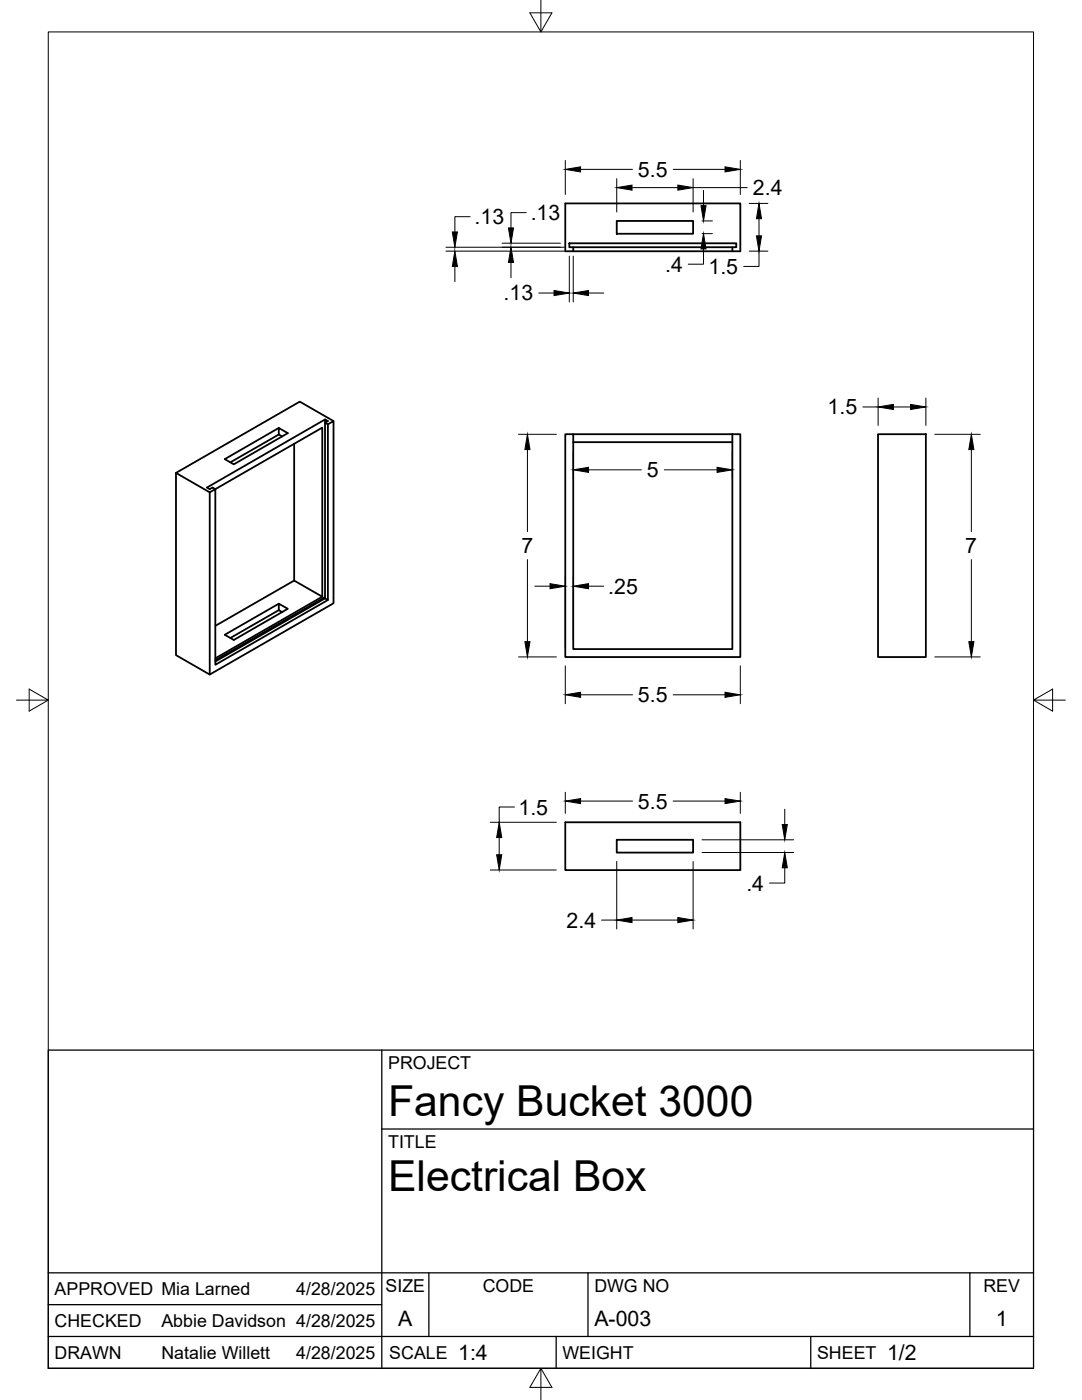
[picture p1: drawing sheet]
<svg xmlns="http://www.w3.org/2000/svg" width="216mm" height="279mm" viewBox="0 0 216 279" stroke-linecap="round" stroke-linejoin="round" font-family="sans-serif">
<!-- layer: Visible -->
<g fill="none" stroke="#000" stroke-width=".36">
<path d="M112.8 40.6h34.9v9.5h-34.9zM113.6 48.6h33.3v.7h-33.3zM114.4 49.3v.8M123.1 44.1h15.2v2.6h-15.2zM146.1 49.3v.8M41.8 98.3l1.2-.7v35.1l22.4-13v-35l1.1-.7v36.4l-24.7 14.2zM41.8 98.3l-6.7-3.9v36.3l6.7 3.9M55.6 85.4l-10.7 6.2 1.8 1.1 10.7-6.3-1.8-1v1.3l.7 .4M55.6 86.7l-9.6 5.6M58.7 88.6v27.3M64.9 83.7l-23.6 13.6 .5 .3 .6-.3 .6 .3 21.3-12.3v33.8l-21.3 12.3M65.4 84.7l-.5-.3v-.7l.5 .3-.5 .4v35l-21.9 12.6"/>
<path d="M66.5 84l-6.7-3.8-24.7 14.2M112.8 86.7h1.6v42.8h31.7v-42.8h1.6v44.4h-34.9zM114.4 88.2h31.7M114.4 86.7h31.7M175.2 86.7h9.5v44.4h-9.5zM64.3 119.1l-5.6-3.2-15.7 9M64.9 119.2l-21.9 12.6M64.9 119.4l.5 .3M55.6 120.5l-10.7 6.2 1.8 1 10.7-6.2-1.8-1v1.3l.7 .4M55.6 121.8l-9.6 5.5M112.8 164.1h34.9v9.6h-34.9zM123.1 167.6h15.2v2.6h-15.2z"/>
</g>
<!-- layer: Border -->
<path d="M9.6 6.4h196.6v266.7h-196.6zM107.9 0v6.4l-2.2-3.8h4.4l-2.2 3.8M3.3 139.7h6.3l-3.8-2.2v4.4l3.8-2.2M206.2 139.7l3.8 2.2v-4.4l-3.8 2.2h6.4M107.9 273.1l2.2 3.8h-4.4l2.2-3.8v6.3" fill="none" stroke="#000" stroke-width=".2"/>
<!-- layer: Titleblock -->
<path d="M9.6 209.6h196.6v63.5h-196.6zM76.2 209.6v63.5M76.2 225.3h130M9.6 254h196.6M85.6 254v12.7M117.3 254v12.7M193.5 254v12.7M9.6 266.7h196.6M9.6 260.4h66.6M111 266.7v6.4M161.8 266.7v6.4" fill="none" stroke="#000" stroke-width=".25"/>
<!-- layer: FD_Dimensions -->
<g fill="none" stroke="#000" stroke-width=".2">
<path d="M112.8 32v6.8M115.8 33.8h10.4M123.1 35.7v6.6M126.1 37.4h9.2M134.3 33.8h10.4M138.3 35.7v6.6M138.3 37.4h10.8M140.4 38v3M147.7 32v6.8M89 49.3h23.6M89 50.1h23.6M90.8 53.2v3"/>
<path d="M93.8 43.2h-3v3.1M100.2 48.5h11.6M102 52.4v3M105 42.4h-3v3.1M107.5 58.5h3.1M113.6 51.1v9.2M114.4 51.1v9.2M117.4 58.5h3.1M140.1 44.1h2.1M140.1 46.6h2.1M140.4 49.7v3h-3.1M149.5 40.6h3.7"/>
<path d="M149.5 50.1h3.7M151.4 50.1v3.1h-3M151.4 43.6v3.5M175.2 79.4v5.5M184.7 79.4v5.5M103.5 86.7h7.5M105.2 89.7v16.4M114.4 90v5.5M117.4 93.8h10.6M132.5 93.8h10.6M146.1 90v5.5M172.2 81.2h3"/>
<path d="M178.3 81.2h3.4M186.5 86.7h9.1M193.8 89.7v16.4M105.2 111.7v16.4M106.7 117h3M112.8 115.2v14.1M114.4 115.2v12.5M117.4 117h3.1M193.8 111.7v16.4M103.5 131.1h7.5M112.8 132.9v7.5M115.8 138.7h10.4"/>
<path d="M134.3 138.7h10.4M147.7 132.9v7.5M186.5 131.1h9.1M112.8 158.1v4.2M115.8 159.9h10.4M134.3 159.9h10.4M147.7 158.1v4.2M97.8 173.6h13.2M97.8 164.1h13.2M99.6 167.2v3.4M102.7 161.1h-3.1v3M123.1 171.9v13.5"/>
<path d="M138.3 171.9v13.5M140.1 167.6h18.3M140.1 170.1h18.3M156.6 173.2v3h-3.1M156.6 161.5v3M120 183.6h3.1M126.1 183.6h9.2"/>
</g>
<g fill="#000" stroke="#000" stroke-width=".2">
<path d="M112.8 33.8l3-.5v1zM123.1 37.4l3-.5v1.1zM135.3 36.9l3 .5-3 .6zM144.7 33.3l3 .5-3 .5zM90.8 50.1l.5 3.1h-1zM90.3 46.3h1l-.5 3zM102 49.3l.5 3.1h-1zM101.5 45.5h1l-.5 3zM110.6 58l3 .5-3 .5zM114.4 58.5l3-.5v1zM139.9 41h1l-.5 3.1zM140.4 46.6l.5 3.1h-1z"/>
<path d="M151.4 40.6l.6 3h-1.1zM150.9 47.1h1.1l-.6 3zM105.2 86.7l.5 3h-1zM114.4 93.8l3-.5v1zM143.1 93.3l3 .5-3 .5zM175.2 81.2l3.1-.5v1zM181.7 80.7l3 .5-3 .5zM193.8 86.7l.5 3h-1zM109.7 116.5l3.1 .5-3.1 .5zM114.4 117l3-.5v1zM104.7 128.1h1l-.5 3zM112.8 138.7l3-.5v1z"/>
<path d="M144.7 138.2l3 .5-3 .5zM193.3 128.1h1l-.5 3zM112.8 159.9l3-.5v1zM144.7 159.4l3 .5-3 .5zM99.1 170.6h1l-.5 3zM99.6 164.1l.5 3.1h-1zM156.1 164.5h1l-.5 3.1zM156.6 170.1l.5 3.1h-1zM123.1 183.6l3-.5v1zM135.3 183.1l3 .5-3 .5z"/>
</g>
<g font-size="8.5">
<text x="77.4" y="222.8">Fancy Bucket 3000</text>
<text x="77.4" y="237.8">Electrical Box</text>
</g>
<g font-size="4.3">
<text x="127.3" y="35.3">5.5</text>
<text x="150.2" y="39">2.4</text>
<text x="94.7" y="44.7">.13</text>
<text x="105.9" y="43.9">.13</text>
<text x="100.5" y="60">.13</text>
<text x="132.7" y="54.3">.4</text>
<text x="141.4" y="54.7">1.5</text>
<text x="165.1" y="82.7">1.5</text>
<text x="129.1" y="95.3">5</text>
<text x="104.1" y="110.4">7</text>
<text x="192.6" y="110.4">7</text>
<text x="121.4" y="118.5">.25</text>
<text x="127.3" y="140.2">5.5</text>
<text x="127.3" y="161.4">5.5</text>
<text x="103.5" y="162.6">1.5</text>
<text x="148.9" y="177.8">.4</text>
<text x="113.1" y="185.1">2.4</text>
<text x="79.5" y="264.5">A</text>
<text x="118.6" y="264.5">A-003</text>
<text x="198.7" y="264.5">1</text>
<text x="91.4" y="271.4">1:4</text>
<text x="177" y="271.4">1/2</text>
</g>
<g font-size="3.5">
<text x="77.4" y="213.4">PROJECT</text>
<text x="77.4" y="229.1">TITLE</text>
<text x="76.9" y="257.8">SIZE</text>
<text x="96.3" y="257.8">CODE</text>
<text x="118.6" y="257.8">DWG NO</text>
<text x="196.2" y="257.8">REV</text>
<text x="10.9" y="258.5">APPROVED Mia Larned</text>
<text x="59.1" y="258.5">4/28/2025</text>
<text x="10.9" y="264.8">CHECKED</text>
<text x="32.2" y="264.8">Abbie Davidson 4/28/2025</text>
<text x="10.9" y="271.2">DRAWN</text>
<text x="32.2" y="271.2">Natalie Willett</text>
<text x="59.1" y="271.2">4/28/2025</text>
<text x="77.7" y="271.2">SCALE</text>
<text x="112.2" y="271.2">WEIGHT</text>
<text x="163" y="271.2">SHEET</text>
</g>
</svg>
